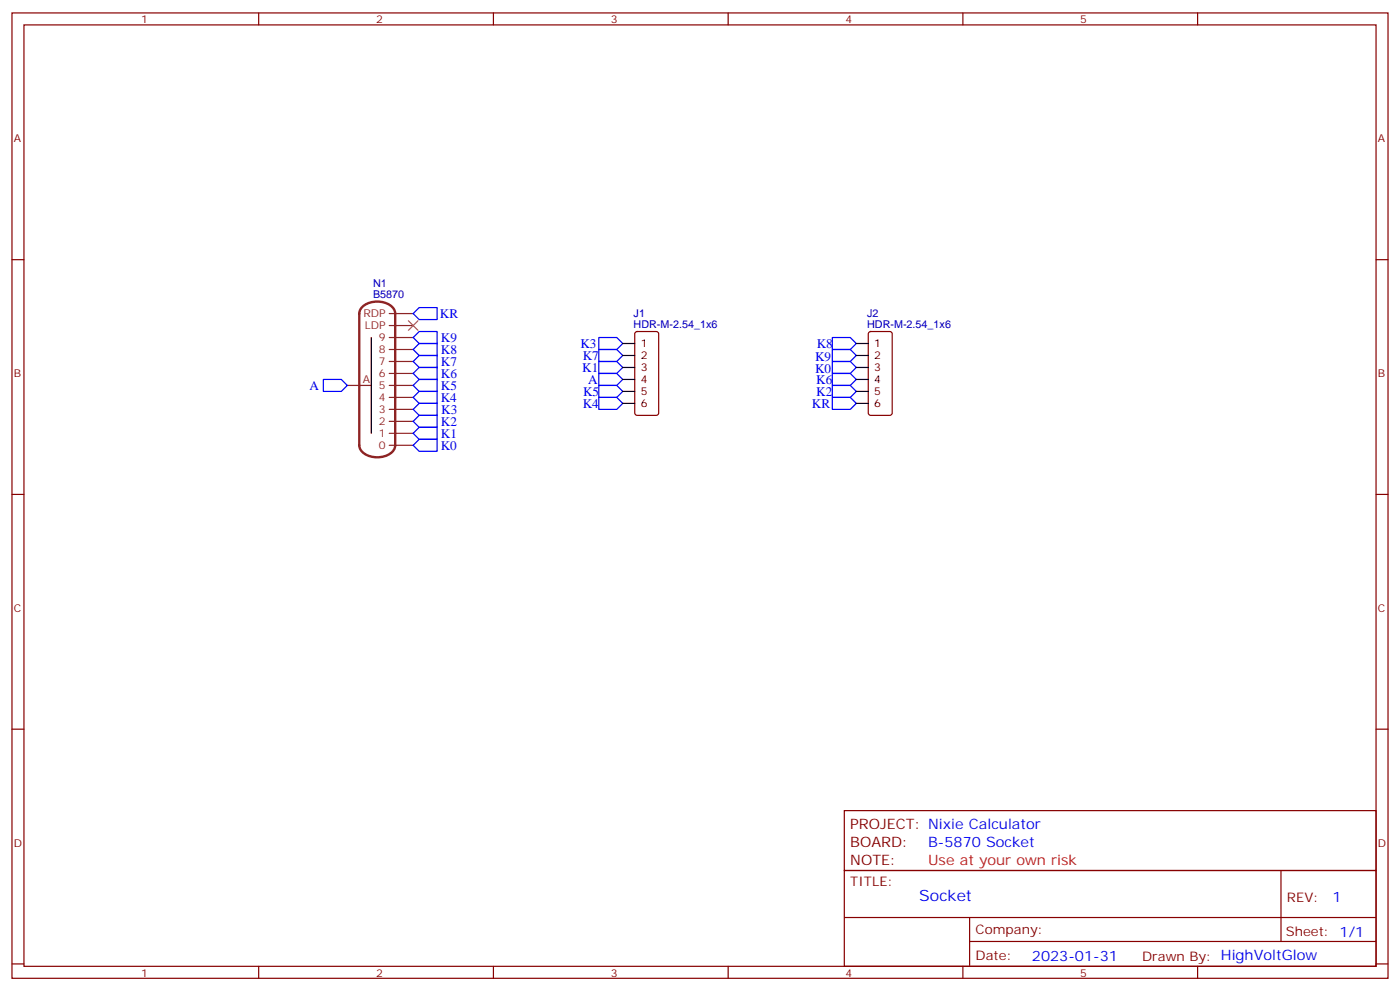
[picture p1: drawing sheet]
<svg xmlns="http://www.w3.org/2000/svg" width="412mm" height="292mm" viewBox="0 0 412 292" stroke-linecap="round" stroke-linejoin="round" font-family="sans-serif">
<g fill="none" stroke="#870000" stroke-width=".35">
<path d="M3.5 3.8h405.4v284.3h-405.4zM7.1 7.3h398.2v277.3h-398.2zM76.2 3.8v3.5M145.3 3.8v3.5M214.5 3.8v3.5M283.6 3.8v3.5M352.8 3.8v3.5M3.5 76.5h3.6M405.3 76.5h3.6M187.2 97.9l.5-.3h5.6l.7 .5v23.5l-.4 .7h-5.9l-.7-.4v-23.5zM256 97.9l.5-.3h5.6l.7 .5v23.5l-.4 .7h-5.9l-.7-.4v-23.5zM3.5 145.6h3.6"/>
<path d="M405.3 145.6h3.6M3.5 214.8h3.6M405.3 214.8h3.6M248.7 238.8h156.6v17.6h-156.6zM248.7 256.4h156.6v28.2h-156.6zM377.3 256.4v20.9M248.7 270.2h156.5M285.6 277.3h119.6M285.6 270.2v14.2M3.5 283.9h3.6M76.2 284.6v3.5M145.3 284.6v3.5"/>
<path d="M214.5 284.6v3.5M283.6 284.6v3.5M352.8 284.6v3.5M405.3 283.9h3.6"/>
</g>
<path d="M106.6 90.6a6.7 6.7 0 0 1 9.5 .5l.3 1.3v38.8a4.3 4.3 0 0 1-4.3 3.4 5.6 5.6 0 0 1-6.2-2.8l-.1-39.4 .1-.7z" fill="none" stroke="#8c2424" stroke-width=".71"/>
<g fill="none" stroke="#8c2424" stroke-width=".35">
<path d="M114.7 99.4h7M114.7 95.9h7M114.7 92.4h7M102.3 113.5h7.1M114.7 117.1h7M114.7 113.5h7M114.7 110h7M114.7 106.5h7M114.7 102.9h7M114.7 127.6h7M114.7 124.1h7M114.7 120.6h7"/>
<path d="M114.7 131.2h7"/>
</g>
<g fill="none" stroke="#000" stroke-width=".35">
<path d="M109.4 99.4v28.2M183.4 101.2h3.6M183.4 104.7h3.6M183.4 108.2h3.6M183.4 111.8h3.6M183.4 115.3h3.6M183.4 118.8h3.6M252.2 101.2h3.6M252.2 104.7h3.6M252.2 108.2h3.6M252.2 111.8h3.6M252.2 115.3h3.6"/>
<path d="M252.2 118.8h3.6"/>
</g>
<g fill="none" stroke="#00f" stroke-width=".35">
<path d="M121.7 92.4l1.8-1.8h5.3v3.5h-5.3zM121.7 99.4l1.8-1.8h5.3v3.6h-5.3zM176.4 99.4h5.3l1.7 1.8-1.7 1.7h-5.3zM245.2 99.4h5.3l1.7 1.8-1.7 1.7h-5.3zM95.2 111.8h5.3l1.8 1.7-1.8 1.8h-5.3zM121.7 117.1l1.8-1.8h5.3v3.5h-5.3zM121.7 113.5l1.8-1.7h5.3v3.5h-5.3zM121.7 110l1.8-1.8h5.3v3.6h-5.3zM121.7 106.5l1.8-1.8h5.3v3.5h-5.3zM123.5 101.2h5.3v3.5h-5.3l-1.8-1.8zM176.4 117.1h5.3l1.7 1.7-1.7 1.8h-5.3zM176.4 113.5h5.3l1.7 1.8-1.7 1.8h-5.3z"/>
<path d="M176.4 106.5h5.3l1.7 1.7-1.7 1.8h-5.3zM176.4 110h5.3l1.7 1.8-1.7 1.7h-5.3zM176.4 102.9h5.3l1.7 1.8-1.7 1.8h-5.3zM245.2 110h5.3l1.7 1.8-1.7 1.7h-5.3zM245.2 113.5h5.3l1.7 1.8-1.7 1.8h-5.3zM245.2 117.1h5.3l1.7 1.7-1.7 1.8h-5.3zM245.2 106.5h5.3l1.7 1.7-1.7 1.8h-5.3zM245.2 102.9h5.3l1.7 1.8-1.7 1.8h-5.3zM121.7 131.2l1.8-1.8h5.3v3.5h-5.3zM121.7 127.6l1.8-1.7h5.3v3.5h-5.3zM121.7 124.1l1.8-1.8h5.3v3.6h-5.3zM121.7 120.6l1.8-1.8h5.3v3.5h-5.3z"/>
</g>
<path d="M120.3 94.5l2.8 2.8M123.1 94.5l-2.8 2.8" fill="none" stroke="#3c3" stroke-width=".35"/>
<text font-size="4.6" fill="#00f" x="270.8" y="265.4">Socket</text>
<g font-size="4.2" fill="#800">
<text x="250.5" y="244.1">PROJECT: Nixie Calculator</text>
<text x="250.5" y="249.3">BOARD:</text>
<text x="250.5" y="254.6">NOTE:</text>
</g>
<g font-size="4.2" fill="#00f">
<text x="273.4" y="249.3">B-5870 Socket</text>
<text x="392.5" y="265.7">1</text>
<text x="304" y="283">2023-01-31</text>
</g>
<g font-size="4.2" fill="#f00">
<text x="273.4" y="254.6">Use at your ow</text>
<text x="305.5" y="254.6">n risk</text>
</g>
<g font-size="3.9" fill="#00f">
<text x="129.6" y="93.6">KR</text>
<text x="129.9" y="100.6">K9</text>
<text x="129.9" y="107.7">K7</text>
<text x="129.9" y="104.2">K8</text>
<text x="170.9" y="102.4">K3</text>
<text x="171.6" y="106">K7</text>
<text x="240.1" y="106.5">K9</text>
<text x="240.6" y="102.5">K8</text>
<text x="129.9" y="111.2">K6</text>
<text x="171.5" y="109.5">K1</text>
<text x="173.3" y="113">A</text>
<text x="240.1" y="110">K0</text>
<text x="240.4" y="113">K6</text>
<text x="91.2" y="114.8">A</text>
<text x="129.8" y="118.3">K4</text>
<text x="129.9" y="114.8">K5</text>
<text x="171.8" y="116.6">K5</text>
<text x="240.4" y="116.6">K2</text>
<text x="129.9" y="125.3">K2</text>
<text x="130" y="121.8">K3</text>
<text x="171.6" y="120.1">K4</text>
<text x="239.1" y="120.1">KR</text>
<text x="129.9" y="128.9">K1</text>
<text x="129.8" y="132.4">K0</text>
</g>
<g font-size="3.9" fill="#800">
<text x="250.5" y="261">TITLE:</text>
<text x="379.1" y="265.7">REV:</text>
<text x="287.4" y="275.2">Company:</text>
<text x="378.7" y="275.8">Sheet: 1/1</text>
<text x="287.4" y="282.9">Date:</text>
<text x="336.4" y="282.9">Draw</text>
<text x="346.6" y="282.9">n By: HighVoltGlow</text>
</g>
<g font-size="3.2" fill="#800">
<text x="41.6" y="6.8">1</text>
<text x="110.8" y="6.8">2</text>
<text x="179.9" y="6.8">3</text>
<text x="249.1" y="6.8">4</text>
<text x="318.2" y="6.8">5</text>
<text x="4.1" y="41.9">A</text>
<text x="405.9" y="41.9">A</text>
<text x="4.1" y="111.1">B</text>
<text x="405.9" y="111.1">B</text>
<text x="4.1" y="180.2">C</text>
<text x="405.9" y="180.2">C</text>
<text x="4.1" y="249.3">D</text>
<text x="405.9" y="249.3">D</text>
<text x="41.6" y="287.6">1</text>
<text x="110.8" y="287.6">2</text>
<text x="179.9" y="287.6">3</text>
<text x="249.1" y="287.6">4</text>
<text x="318.2" y="287.6">5</text>
</g>
<g font-size="3.2" fill="#000080">
<text x="109.9" y="87.8">B5870</text>
<text x="109.9" y="84.6">N1</text>
<text x="186.6" y="93.4">J1</text>
<text x="255.4" y="93.4">J2</text>
<text x="186.6" y="96.6">HDR-M-2.54_1x6</text>
<text x="255.4" y="96.6">HDR-M-2.54_1x6</text>
</g>
<g font-size="3.2" fill="#8d2323">
<text x="107" y="93.4">RDP</text>
<text x="107.5" y="96.9">LDP</text>
<text x="111.6" y="100.5">9</text>
<text x="111.6" y="107.5">7</text>
<text x="111.6" y="104">8</text>
<text x="106.9" y="112.8">A</text>
<text x="111.6" y="111.1">6</text>
<text x="111.6" y="118.1">4</text>
<text x="111.6" y="114.6">5</text>
<text x="111.6" y="125.2">2</text>
<text x="111.6" y="121.6">3</text>
<text x="111.6" y="128.7">1</text>
<text x="111.6" y="132.2">0</text>
</g>
<g font-size="3.2">
<text x="188.7" y="102.2">1</text>
<text x="188.7" y="105.8">2</text>
<text x="257.5" y="102.2">1</text>
<text x="257.5" y="105.8">2</text>
<text x="188.7" y="109.3">3</text>
<text x="188.7" y="112.8">4</text>
<text x="257.5" y="109.3">3</text>
<text x="257.5" y="112.8">4</text>
<text x="188.7" y="116.3">5</text>
<text x="188.7" y="119.9">6</text>
<text x="257.5" y="116.3">5</text>
<text x="257.5" y="119.9">6</text>
</g>
</svg>
